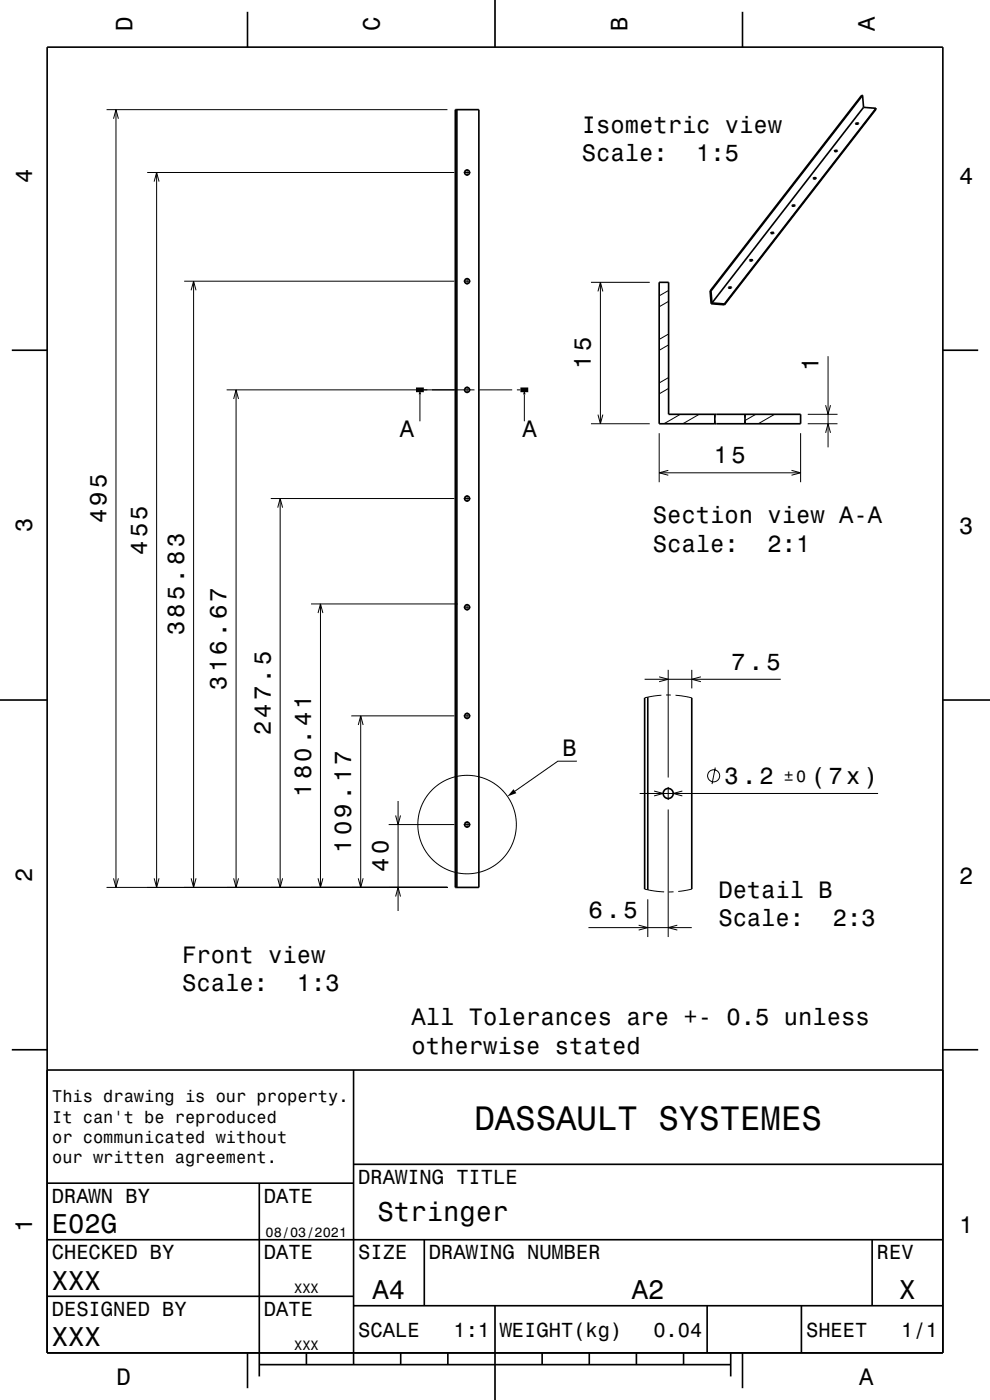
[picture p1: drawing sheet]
<svg xmlns="http://www.w3.org/2000/svg" width="210mm" height="297mm" viewBox="0 0 210 297" stroke-linecap="round" stroke-linejoin="round" font-family="sans-serif">
<g fill="none" stroke="#000" stroke-width=".21">
<path d="M22.6 23.3h72.3M24.1 25.2l.5-1.9 .5 1.9M24.6 23.3v165M31.2 36.6h65.2M32.7 38.5l.5-1.9 .5 1.9M33.2 36.6v151.7M98.4 36.6h1.4M99.1 35.9v1.4M39.1 59.7h57.3M41.1 59.7v128.6M98.4 59.7h1.4M99.1 59v1.3"/>
<path d="M125.4 59.9h12.4M127.4 59.9v30M40.5 61.6l.6-1.9 .5 1.9M126.8 61.8l.6-1.9 .5 1.9M141.8 73.2l-2 1.1M141.8 63.9l-2 1.2M141.8 70.9l-2 1.1M141.8 61.6l-2 1.2M175.7 75.6v19.3M48.1 82.7h52.5M49.6 84.6l.5-1.9 .5 1.9M50.1 82.7v105.6"/>
<path d="M89.1 83.7v5.7M99.1 82v1.4M101.6 82.7h7M109.7 82.7h.7M111.2 83.7v5.7M125.4 89.9h12.4M126.8 88l.6 1.9 .5-1.9M139.8 91.9v10.4M141.8 99.8l-2 .5 2 .5M141.8 82.4l-2 1.2M141.8 80.1l-2 1.1M144.3 87.9l-3.5 2"/>
<path d="M148.3 87.9l-3.5 2M151.6 87.9v.7M151.6 89.2v.7M158 87.9v.7M158 89.2v.7M160.3 87.9l-2.3 1.3M164.3 87.9l-3.5 2M167.9 99.8l1.9 .5-1.9 .5M169.8 91.9v10.4M171.3 89.9h6.4M171.3 87.9h6.4M175.1 91.8l.6-1.9 .5 1.9"/>
<path d="M175.1 86l.6 1.9 .5-1.9M57.4 105.8h39M58.9 107.7l.5-1.9 .5 1.9M59.4 105.8v82.5M98.4 105.8h1.4M99.1 105.1v1.4M139.8 100.3h30M66 128.1h31.1M67.5 130.1l.5-2 .5 2M68 128.1v60.2M98.4 128.8h1.4M99.1 128.1v1.4"/>
<path d="M74.5 151.9h21.9M76 153.8l.5-1.9 .5 1.9M76.5 151.9v36.4M98.4 151.9h1.4M99.1 151.2v1.4M136.7 144.1h28.9M139.8 143.6l1.9 .5-1.9 .5M140.3 147.5l-3.6 .5M141.3 147.4h1M141.7 142.1v22.8M143.3 147.5l3.4 .5M146.7 142.1v3.9"/>
<path d="M148.7 143.6l-2 .5 2 .5M82.4 174.9h14M83.9 173l.5 1.9 .6-1.9M84.4 169.9v23.4M98.4 174.9h1.4M99.1 174.2v1.4M122.4 161.5h-4.1l-9.1 6.3M135.7 168.3h50.6M138.7 167.8l2 .5-2 .6M141.7 166.9v2.8M141.7 171.7v27.1M144.7 167.8l-1.9 .5 1.9 .6"/>
<path d="M151.7 162.8l-.7 3.5M22.6 188.3h72.3M24.1 186.3l.5 2 .5-2M32.7 186.3l.5 2 .5-2M40.5 186.3l.6 2 .5-2M49.6 186.3l.5 2 .5-2M58.9 186.3l.5 2 .5-2M67.5 186.3l.5 2 .5-2M76 186.3l.5 2 .5-2M83.9 190.2l.5-1.9 .6 1.9M124.8 196.8h21.9M135.5 196.3l1.9 .5-1.9 .5"/>
<path d="M136.7 188.6l4.2 .6M137.4 190.8v8M142.9 189.2h-1M143.7 196.3l-2 .5 2 .5M146.7 188.6l-2.8 .5"/>
<circle cx="99.1" cy="174.9" r="10.4"/>
<circle cx="151.4" cy="164.6" r="1.28"/>
</g>
<g fill="none" stroke="#000" stroke-width=".35">
<path d="M10 10h190v277h-190zM52.5 2.5v7.5M105 0v10M157.5 2.5v7.5M96.6 23.3h5v165h-5zM96.9 23.3v165M172.5 37.8l.3-.1 .3 .1-.3 .2zM173.1 37.9h-.5M177 32l.3-.1 .3 .1-.3 .2zM177.6 32.1h-.5M181.5 26.2l.3-.1 .3 .1-.3 .2zM182 26.3h-.4"/>
<path d="M183 20.2h-.2l-32.2 41.5M183 20.2l-32.2 41.5M183 20.2l.2 2.6M183.2 22.8l-32.2 41.5M183.2 22.8l2.6 .2M185.8 23v.2l-32.1 41.5M185.8 23l-32.1 41.5M139.8 59.9h2v28h28v2h-30zM159 55.2l.4-.1 .3 .1-.4 .2zM159.6 55.3h-.5M163.5 49.4l.3-.1 .4 .1-.4 .2zM164.1 49.5h-.5"/>
<path d="M168 43.6l.3-.1 .3 .1-.3 .2zM168.6 43.7h-.5M2.5 74.3h7.5M150.6 61.7l.2 2.7 2.9 .3M150.6 61.7h.2M150.8 61.7l.2 2.6M151 64.3l2.7 .2M153.7 64.5v.2M154.5 61l.4-.1 .3 .1-.4 .2zM155.1 61.1h-.5M200 74.3h7.5M151.6 87.9v2"/>
<path d="M158 87.9v2M0 148.5h10M136.7 148v40.6M137.4 147.9v40.9M146.7 148v40.6M200 148.5h10M2.5 222.7h7.5M10 227h190M75 227v62.5M200 222.7h7.5M10 251h65M55 251v41"/>
<path d="M75 247h125M10 275h65M10 263h190M75 277h125M90 263v14M105 277v20M150 277v10M170 277v10M185 263v14M52.5 287v7.5M55 289.5h100M65 287v2.5"/>
<path d="M85 287v2.5M95 287v2.5M115 287v2.5M125 287v2.5M135 287v2.5M145 287v2.5M155 287v5M157.5 287v7.5"/>
<circle cx="99.1" cy="36.6" r=".53"/>
<circle cx="99.1" cy="59.7" r=".53"/>
<circle cx="99.1" cy="82.7" r=".53"/>
<circle cx="99.1" cy="105.8" r=".53"/>
<circle cx="99.1" cy="128.8" r=".53"/>
<circle cx="99.1" cy="151.9" r=".53"/>
<circle cx="99.1" cy="174.9" r=".53"/>
<circle cx="141.7" cy="168.3" r="1.07"/>
</g>
<path d="M88.2 82.7h1.7M110.4 82.7h1.7" fill="none" stroke="#000" stroke-width="1" stroke-linecap="butt"/>
<g fill="#000">
<path d="M89.1 82.7l.2 1h-.5z" fill-rule="evenodd"/>
<path d="M111.2 82.7l.3 1h-.5z" fill-rule="evenodd"/>
<path d="M108.9 167.4l.6 .9-1.9 .6z" fill-rule="evenodd"/>
</g>
<text font-size="7.2" x="100.6" y="239.6">DASSAULT SYSTEMES</text>
<g font-size="5.8">
<text x="11" y="261.6">E02G</text>
<text x="80.1" y="259.1">Stringer</text>
<text x="11" y="273.6">XXX</text>
<text x="79" y="275.6">A4</text>
<text x="134" y="275.6">A2</text>
<text x="190.8" y="275.6">X</text>
<text x="11" y="285.6">XXX</text>
</g>
<g font-size="5">
<text x="28.1" y="6.5" transform="rotate(-90 28.1 6.5)">D</text>
<text x="80.6" y="6.5" transform="rotate(-90 80.6 6.5)">C</text>
<text x="133.1" y="6.5" transform="rotate(-90 133.1 6.5)">B</text>
<text x="185.6" y="6.5" transform="rotate(-90 185.6 6.5)">A</text>
<text x="123.4" y="28.1">Isometric view</text>
<text x="123.4" y="34.2">Scale:</text>
<text x="147.7" y="34.2">1:5</text>
<text x="6.8" y="38.7" transform="rotate(-90 6.8 38.7)">4</text>
<text x="203.5" y="39">4</text>
<text x="125.4" y="78.3" transform="rotate(-90 125.4 78.3)">15</text>
<text x="173.7" y="78.6" transform="rotate(-90 173.7 78.6)">1</text>
<text x="84.8" y="92.6">A</text>
<text x="110.8" y="92.6">A</text>
<text x="151.4" y="98.3">15</text>
<text x="6.8" y="112.9" transform="rotate(-90 6.8 112.9)">3</text>
<text x="22.6" y="111" transform="rotate(-90 22.6 111)">495</text>
<text x="138.5" y="111">Section view A-A</text>
<text x="203.5" y="113.2">3</text>
<text x="31.2" y="117.7" transform="rotate(-90 31.2 117.7)">455</text>
<text x="138.5" y="117.1">Scale:</text>
<text x="162.8" y="117.1">2:1</text>
<text x="39.1" y="134.8" transform="rotate(-90 39.1 134.8)">385.83</text>
<text x="155.1" y="142.1">7.5</text>
<text x="48.1" y="146.3" transform="rotate(-90 48.1 146.3)">316.67</text>
<text x="57.4" y="156" transform="rotate(-90 57.4 156)">247.5</text>
<text x="119.3" y="160.3">B</text>
<text x="153.7" y="166.3">3.2</text>
<text x="172" y="166.3">(7x)</text>
<text x="66" y="169.1" transform="rotate(-90 66 169.1)">180.41</text>
<text x="74.5" y="180.9" transform="rotate(-90 74.5 180.9)">109.17</text>
<text x="82.4" y="185" transform="rotate(-90 82.4 185)">40</text>
<text x="6.8" y="187.1" transform="rotate(-90 6.8 187.1)">2</text>
<text x="152.4" y="190.4">Detail B</text>
<text x="203.5" y="187.4">2</text>
<text x="124.8" y="194.8">6.5</text>
<text x="152.4" y="196.5">Scale:</text>
<text x="176.7" y="196.5">2:3</text>
<text x="38.7" y="204.3">Front view</text>
<text x="38.7" y="210.3">Scale:</text>
<text x="62.9" y="210.3">1:3</text>
<text x="87.3" y="217.5">All Tolerances are +- 0.5 unless</text>
<text x="87.3" y="223.5">otherwise stated</text>
<text x="6.8" y="261.3" transform="rotate(-90 6.8 261.3)">1</text>
<text x="203.5" y="261.6">1</text>
<text x="24.7" y="293.8">D</text>
<text x="182.2" y="293.8">A</text>
</g>
<g font-size="4.3">
<text x="76" y="251.2">DRAWING TITLE</text>
<text x="11" y="255.2">DRAWN BY</text>
<text x="56" y="255.2">DATE</text>
<text x="11" y="267.2">CHECKED BY</text>
<text x="56" y="267.2">DATE</text>
<text x="76" y="267.2">SIZE</text>
<text x="91" y="267.2">DRAWING NUMBER</text>
<text x="186" y="267.2">REV</text>
<text x="11" y="279.2">DESIGNED BY</text>
<text x="56" y="279.2">DATE</text>
<text x="76" y="283.6">SCALE</text>
<text x="96.2" y="283.6">1:1</text>
<text x="106" y="283.6">WEIGHT(kg)</text>
<text x="138.6" y="283.6">0.04</text>
<text x="171" y="283.6">SHEET</text>
<text x="191.2" y="283.6">1/1</text>
</g>
<g font-size="3.6">
<text x="11.1" y="233.8">This drawing is our property.</text>
<text x="11.1" y="238.1">It can't be reproduced</text>
<text x="11.1" y="242.5">or communicated without</text>
<text x="11.1" y="246.8">our written agreement.</text>
</g>
<text font-size="3.5" x="166.3" y="165.8">±0</text>
<g font-size="2.9">
<text x="56.3" y="262.3">08/03/2021</text>
<text x="62.4" y="274.3">XXX</text>
<text x="62.4" y="286.3">XXX</text>
</g>
</svg>
